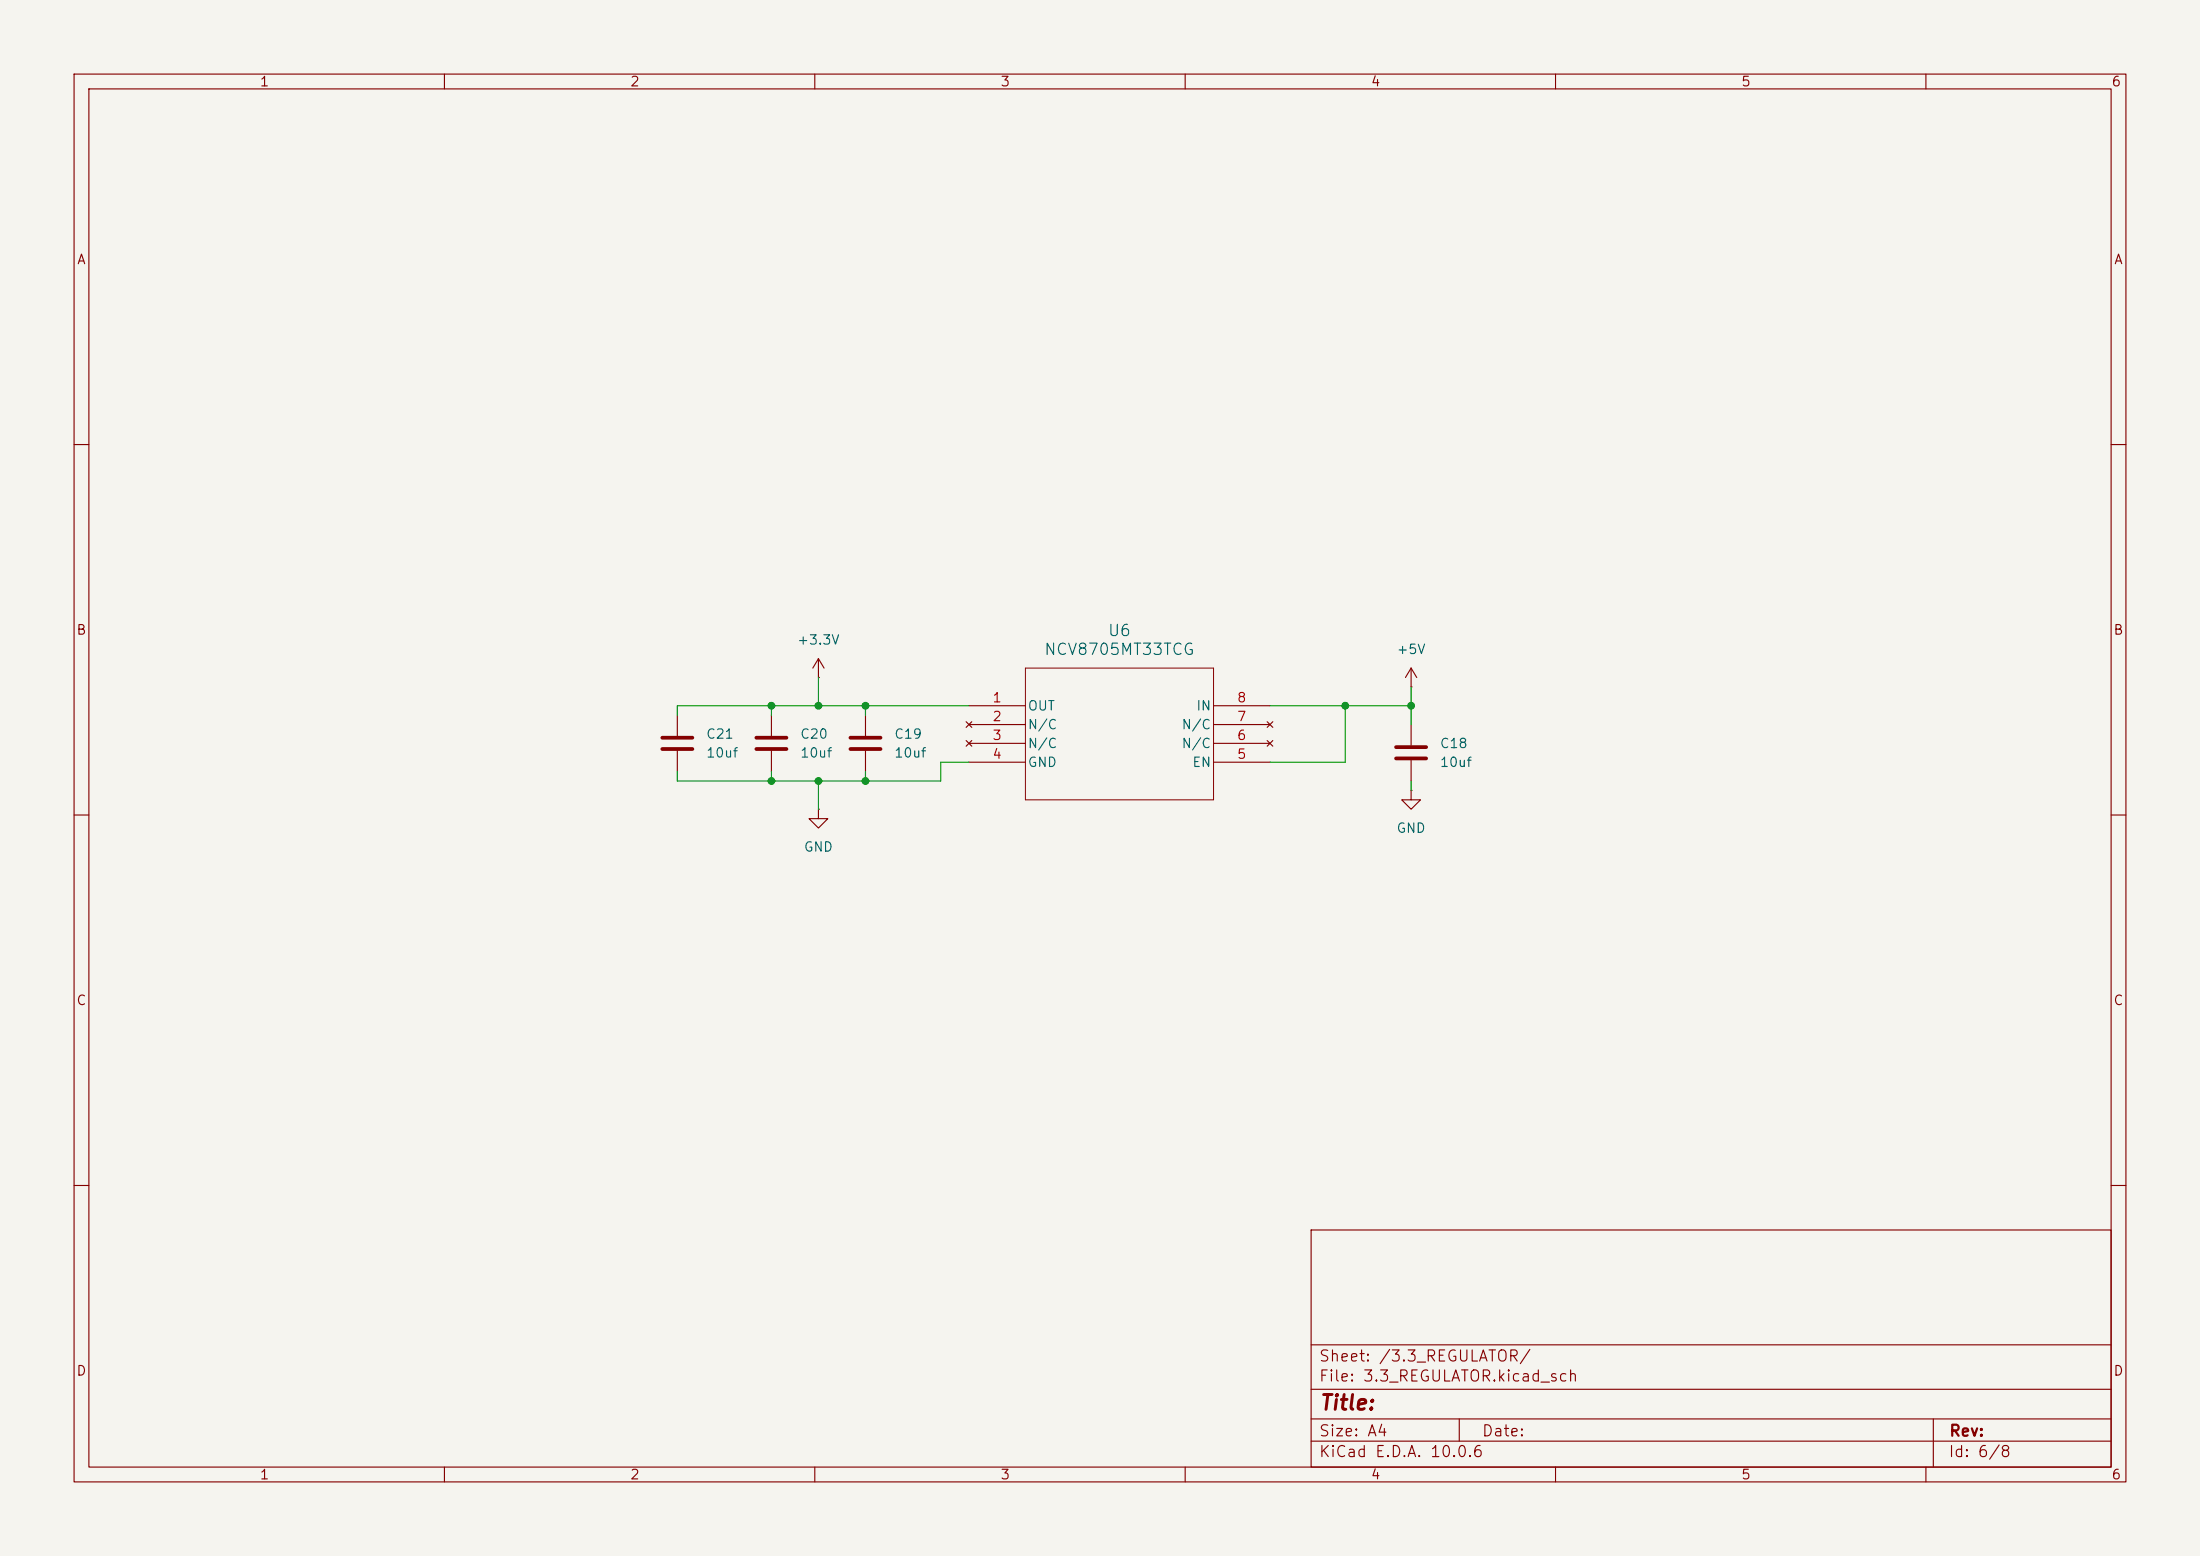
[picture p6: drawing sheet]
(kicad_sch
 (version 20260306)
 (generator "eeschema")
 (generator_version "10.0")
 (paper "A4")
 (lib_symbols
  (symbol "2025-08-26_07-28-42:NCV8705MT33TCG"
   (pin_names
    (offset 0.254)) (exclude_from_sim no) (in_bom yes) (on_board yes)
   (in_pos_files yes)
   (duplicate_pin_numbers_are_jumpers no)
   (property "Reference" "U" (at 20.32 10.16 0) (show_name no) (do_not_autoplace no) (effects (font (size 1.524 1.524))))
   (property "Value" "NCV8705MT33TCG" (at 20.32 7.62 0) (show_name no) (do_not_autoplace no) (effects (font (size 1.524 1.524))))
   (property "Footprint" "WDFN6_2X2_ONS" (at 0 0 0) (show_name no) (do_not_autoplace no) (hide yes) (effects (font (size 1.27 1.27)
    (italic yes))))
   (property "Datasheet" "NCV8705MT33TCG" (at 0 0 0) (show_name no) (do_not_autoplace no) (hide yes) (effects (font (size 1.27 1.27)
    (italic yes))))
   (property "Description" "" (at 0 0 0) (show_name no) (do_not_autoplace no) (hide yes) (effects (font (size 1.27 1.27))))
   (property "ki_locked" "" (at 0 0 0) (show_name no) (do_not_autoplace no) (effects (font (size 1.27 1.27))))
   (symbol "NCV8705MT33TCG_0_1"
    (polyline (pts (xy 7.62 5.08) (xy 7.62 -12.7)) (stroke (width 0.127) (type default)) (fill (type none)))
    (polyline (pts (xy 7.62 -12.7) (xy 33.02 -12.7)) (stroke (width 0.127) (type default)) (fill (type none)))
    (polyline (pts (xy 33.02 5.08) (xy 7.62 5.08)) (stroke (width 0.127) (type default)) (fill (type none)))
    (polyline (pts (xy 33.02 -12.7) (xy 33.02 5.08)) (stroke (width 0.127) (type default)) (fill (type none)))
    (pin output line (at 0 0 0) (length 7.62) (name "OUT" (effects (font (size 1.27 1.27)))) (number "1" (effects (font (size 1.27 1.27)))))
    (pin no_connect line (at 0 -2.54 0) (length 7.62) (name "N/C" (effects (font (size 1.27 1.27)))) (number "2" (effects (font (size 1.27 1.27)))))
    (pin no_connect line (at 0 -5.08 0) (length 7.62) (name "N/C" (effects (font (size 1.27 1.27)))) (number "3" (effects (font (size 1.27 1.27)))))
    (pin power_out line (at 0 -7.62 0) (length 7.62) (name "GND" (effects (font (size 1.27 1.27)))) (number "4" (effects (font (size 1.27 1.27)))))
    (pin unspecified line (at 40.64 -7.62 180) (length 7.62) (name "EN" (effects (font (size 1.27 1.27)))) (number "5" (effects (font (size 1.27 1.27)))))
    (pin no_connect line (at 40.64 -5.08 180) (length 7.62) (name "N/C" (effects (font (size 1.27 1.27)))) (number "6" (effects (font (size 1.27 1.27)))))
    (pin no_connect line (at 40.64 -2.54 180) (length 7.62) (name "N/C" (effects (font (size 1.27 1.27)))) (number "7" (effects (font (size 1.27 1.27)))))
    (pin input line (at 40.64 0 180) (length 7.62) (name "IN" (effects (font (size 1.27 1.27)))) (number "8" (effects (font (size 1.27 1.27))))))
   (embedded_fonts no))
  (symbol "Device:C"
   (pin_numbers (hide yes))
   (pin_names
    (offset 0.254)) (exclude_from_sim no) (in_bom yes) (on_board yes)
   (in_pos_files yes)
   (duplicate_pin_numbers_are_jumpers no)
   (property "Reference" "C" (at 0.635 2.54 0) (show_name no) (do_not_autoplace no) (effects (font (size 1.27 1.27)) (justify left)))
   (property "Value" "C" (at 0.635 -2.54 0) (show_name no) (do_not_autoplace no) (effects (font (size 1.27 1.27)) (justify left)))
   (property "Footprint" "" (at 0.9652 -3.81 0) (show_name no) (do_not_autoplace no) (hide yes) (effects (font (size 1.27 1.27))))
   (property "Datasheet" "" (at 0 0 0) (show_name no) (do_not_autoplace no) (hide yes) (effects (font (size 1.27 1.27))))
   (property "Description" "Unpolarized capacitor" (at 0 0 0) (show_name no) (do_not_autoplace no) (hide yes) (effects (font (size 1.27 1.27))))
   (symbol "C_0_1"
    (polyline (pts (xy -2.032 0.762) (xy 2.032 0.762)) (stroke (width 0.508) (type default)) (fill (type none)))
    (polyline (pts (xy -2.032 -0.762) (xy 2.032 -0.762)) (stroke (width 0.508) (type default)) (fill (type none))))
   (symbol "C_1_1"
    (pin passive line (at 0 3.81 270) (length 2.794) (name "" (effects (font (size 1.27 1.27)))) (number "1" (effects (font (size 1.27 1.27)))))
    (pin passive line (at 0 -3.81 90) (length 2.794) (name "" (effects (font (size 1.27 1.27)))) (number "2" (effects (font (size 1.27 1.27))))))
   (embedded_fonts no))
  (symbol "power:+3.3V"
   (power global)
   (pin_numbers (hide yes))
   (pin_names
    (offset 0) (hide yes)) (exclude_from_sim no) (in_bom yes) (on_board yes)
   (in_pos_files yes)
   (duplicate_pin_numbers_are_jumpers no)
   (property "Reference" "#PWR" (at 0 -3.81 0) (show_name no) (do_not_autoplace no) (hide yes) (effects (font (size 1.27 1.27))))
   (property "Value" "+3.3V" (at 0 3.556 0) (show_name no) (do_not_autoplace no) (effects (font (size 1.27 1.27))))
   (property "Footprint" "" (at 0 0 0) (show_name no) (do_not_autoplace no) (hide yes) (effects (font (size 1.27 1.27))))
   (property "Datasheet" "" (at 0 0 0) (show_name no) (do_not_autoplace no) (hide yes) (effects (font (size 1.27 1.27))))
   (property "Description" "Power symbol creates a global label with name \"+3.3V\"" (at 0 0 0) (show_name no) (do_not_autoplace no) (hide yes) (effects (font (size 1.27 1.27))))
   (symbol "+3.3V_0_1"
    (polyline (pts (xy -0.762 1.27) (xy 0 2.54)) (stroke (width 0) (type default)) (fill (type none)))
    (polyline (pts (xy 0 2.54) (xy 0.762 1.27)) (stroke (width 0) (type default)) (fill (type none)))
    (polyline (pts (xy 0 0) (xy 0 2.54)) (stroke (width 0) (type default)) (fill (type none))))
   (symbol "+3.3V_1_1"
    (pin power_in line (at 0 0 90) (length 0) (name "" (effects (font (size 1.27 1.27)))) (number "1" (effects (font (size 1.27 1.27))))))
   (embedded_fonts no))
  (symbol "power:+5V"
   (power global)
   (pin_numbers (hide yes))
   (pin_names
    (offset 0) (hide yes)) (exclude_from_sim no) (in_bom yes) (on_board yes)
   (in_pos_files yes)
   (duplicate_pin_numbers_are_jumpers no)
   (property "Reference" "#PWR" (at 0 -3.81 0) (show_name no) (do_not_autoplace no) (hide yes) (effects (font (size 1.27 1.27))))
   (property "Value" "+5V" (at 0 3.556 0) (show_name no) (do_not_autoplace no) (effects (font (size 1.27 1.27))))
   (property "Footprint" "" (at 0 0 0) (show_name no) (do_not_autoplace no) (hide yes) (effects (font (size 1.27 1.27))))
   (property "Datasheet" "" (at 0 0 0) (show_name no) (do_not_autoplace no) (hide yes) (effects (font (size 1.27 1.27))))
   (property "Description" "Power symbol creates a global label with name \"+5V\"" (at 0 0 0) (show_name no) (do_not_autoplace no) (hide yes) (effects (font (size 1.27 1.27))))
   (symbol "+5V_0_1"
    (polyline (pts (xy -0.762 1.27) (xy 0 2.54)) (stroke (width 0) (type default)) (fill (type none)))
    (polyline (pts (xy 0 2.54) (xy 0.762 1.27)) (stroke (width 0) (type default)) (fill (type none)))
    (polyline (pts (xy 0 0) (xy 0 2.54)) (stroke (width 0) (type default)) (fill (type none))))
   (symbol "+5V_1_1"
    (pin power_in line (at 0 0 90) (length 0) (name "" (effects (font (size 1.27 1.27)))) (number "1" (effects (font (size 1.27 1.27))))))
   (embedded_fonts no))
  (symbol "power:GND"
   (power global)
   (pin_numbers (hide yes))
   (pin_names
    (offset 0) (hide yes)) (exclude_from_sim no) (in_bom yes) (on_board yes)
   (in_pos_files yes)
   (duplicate_pin_numbers_are_jumpers no)
   (property "Reference" "#PWR" (at 0 -6.35 0) (show_name no) (do_not_autoplace no) (hide yes) (effects (font (size 1.27 1.27))))
   (property "Value" "GND" (at 0 -3.81 0) (show_name no) (do_not_autoplace no) (effects (font (size 1.27 1.27))))
   (property "Footprint" "" (at 0 0 0) (show_name no) (do_not_autoplace no) (hide yes) (effects (font (size 1.27 1.27))))
   (property "Datasheet" "" (at 0 0 0) (show_name no) (do_not_autoplace no) (hide yes) (effects (font (size 1.27 1.27))))
   (property "Description" "Power symbol creates a global label with name \"GND\" , ground" (at 0 0 0) (show_name no) (do_not_autoplace no) (hide yes) (effects (font (size 1.27 1.27))))
   (symbol "GND_0_1"
    (polyline (pts (xy 0 0) (xy 0 -1.27) (xy 1.27 -1.27) (xy 0 -2.54) (xy -1.27 -1.27) (xy 0 -1.27)) (stroke (width 0) (type default)) (fill (type none))))
   (symbol "GND_1_1"
    (pin power_in line (at 0 0 270) (length 0) (name "" (effects (font (size 1.27 1.27)))) (number "1" (effects (font (size 1.27 1.27))))))
   (embedded_fonts no)))
 (junction
  (at 110.49 105.41)
  (diameter 0)
  (color 0 0 0 0))
 (junction
  (at 110.49 95.25)
  (diameter 0)
  (color 0 0 0 0))
 (junction
  (at 190.5 95.25)
  (diameter 0)
  (color 0 0 0 0))
 (junction
  (at 181.61 95.25)
  (diameter 0)
  (color 0 0 0 0))
 (junction
  (at 116.84 105.41)
  (diameter 0)
  (color 0 0 0 0))
 (junction
  (at 116.84 95.25)
  (diameter 0)
  (color 0 0 0 0))
 (junction
  (at 104.14 95.25)
  (diameter 0)
  (color 0 0 0 0))
 (junction
  (at 104.14 105.41)
  (diameter 0)
  (color 0 0 0 0))
 (wire
  (pts (xy 190.5 105.41) (xy 190.5 106.68))
  (stroke (width 0) (type default)))
 (wire
  (pts (xy 91.44 95.25) (xy 91.44 96.52))
  (stroke (width 0) (type default)))
 (wire
  (pts (xy 91.44 105.41) (xy 104.14 105.41))
  (stroke (width 0) (type default)))
 (wire
  (pts (xy 91.44 104.14) (xy 91.44 105.41))
  (stroke (width 0) (type default)))
 (wire
  (pts (xy 190.5 95.25) (xy 181.61 95.25))
  (stroke (width 0) (type default)))
 (wire
  (pts (xy 110.49 109.22) (xy 110.49 105.41))
  (stroke (width 0) (type default)))
 (wire
  (pts (xy 171.45 102.87) (xy 181.61 102.87))
  (stroke (width 0) (type default)))
 (wire
  (pts (xy 110.49 91.44) (xy 110.49 95.25))
  (stroke (width 0) (type default)))
 (wire
  (pts (xy 104.14 104.14) (xy 104.14 105.41))
  (stroke (width 0) (type default)))
 (wire
  (pts (xy 190.5 92.71) (xy 190.5 95.25))
  (stroke (width 0) (type default)))
 (wire
  (pts (xy 181.61 95.25) (xy 171.45 95.25))
  (stroke (width 0) (type default)))
 (wire
  (pts (xy 110.49 105.41) (xy 116.84 105.41))
  (stroke (width 0) (type default)))
 (wire
  (pts (xy 104.14 95.25) (xy 104.14 96.52))
  (stroke (width 0) (type default)))
 (wire
  (pts (xy 181.61 102.87) (xy 181.61 95.25))
  (stroke (width 0) (type default)))
 (wire
  (pts (xy 190.5 97.79) (xy 190.5 95.25))
  (stroke (width 0) (type default)))
 (wire
  (pts (xy 116.84 95.25) (xy 110.49 95.25))
  (stroke (width 0) (type default)))
 (wire
  (pts (xy 130.81 102.87) (xy 127 102.87))
  (stroke (width 0) (type default)))
 (wire
  (pts (xy 110.49 95.25) (xy 104.14 95.25))
  (stroke (width 0) (type default)))
 (wire
  (pts (xy 127 102.87) (xy 127 105.41))
  (stroke (width 0) (type default)))
 (wire
  (pts (xy 127 105.41) (xy 116.84 105.41))
  (stroke (width 0) (type default)))
 (wire
  (pts (xy 116.84 95.25) (xy 116.84 96.52))
  (stroke (width 0) (type default)))
 (wire
  (pts (xy 130.81 95.25) (xy 116.84 95.25))
  (stroke (width 0) (type default)))
 (wire
  (pts (xy 104.14 95.25) (xy 91.44 95.25))
  (stroke (width 0) (type default)))
 (wire
  (pts (xy 104.14 105.41) (xy 110.49 105.41))
  (stroke (width 0) (type default)))
 (wire
  (pts (xy 116.84 105.41) (xy 116.84 104.14))
  (stroke (width 0) (type default)))
 (symbol
  (lib_id "Device:C")
  (at 104.14 100.33 0)
  (unit 1)
  (body_style 1)
  (exclude_from_sim no)
  (in_bom yes)
  (on_board yes)
  (in_pos_files yes)
  (dnp no)
  (fields_autoplaced yes)
  (property "Reference" "C20" (at 107.95 99.0599 0) (show_name no) (do_not_autoplace no) (effects (font (size 1.27 1.27)) (justify left)))
  (property "Value" "10uf" (at 107.95 101.5999 0) (show_name no) (do_not_autoplace no) (effects (font (size 1.27 1.27)) (justify left)))
  (property "Footprint" "Capacitor_SMD:C_0603_1608Metric_Pad1.08x0.95mm_HandSolder" (at 105.1052 104.14 0) (hide yes) (show_name no) (do_not_autoplace no) (effects (font (size 1.27 1.27))))
  (property "Datasheet" "" (at 104.14 100.33 0) (hide yes) (show_name no) (do_not_autoplace no) (effects (font (size 1.27 1.27))))
  (property "Description" "Unpolarized capacitor" (at 104.14 100.33 0) (hide yes) (show_name no) (do_not_autoplace no) (effects (font (size 1.27 1.27))))
  (pin "1")
  (pin "2"))
 (symbol
  (lib_id "Device:C")
  (at 91.44 100.33 0)
  (unit 1)
  (body_style 1)
  (exclude_from_sim no)
  (in_bom yes)
  (on_board yes)
  (in_pos_files yes)
  (dnp no)
  (fields_autoplaced yes)
  (property "Reference" "C21" (at 95.25 99.0599 0) (show_name no) (do_not_autoplace no) (effects (font (size 1.27 1.27)) (justify left)))
  (property "Value" "10uf" (at 95.25 101.5999 0) (show_name no) (do_not_autoplace no) (effects (font (size 1.27 1.27)) (justify left)))
  (property "Footprint" "Capacitor_SMD:C_0603_1608Metric_Pad1.08x0.95mm_HandSolder" (at 92.4052 104.14 0) (hide yes) (show_name no) (do_not_autoplace no) (effects (font (size 1.27 1.27))))
  (property "Datasheet" "" (at 91.44 100.33 0) (hide yes) (show_name no) (do_not_autoplace no) (effects (font (size 1.27 1.27))))
  (property "Description" "Unpolarized capacitor" (at 91.44 100.33 0) (hide yes) (show_name no) (do_not_autoplace no) (effects (font (size 1.27 1.27))))
  (pin "1")
  (pin "2"))
 (symbol
  (lib_id "2025-08-26_07-28-42:NCV8705MT33TCG")
  (at 130.81 95.25 0)
  (unit 1)
  (body_style 1)
  (exclude_from_sim no)
  (in_bom yes)
  (on_board yes)
  (in_pos_files yes)
  (dnp no)
  (fields_autoplaced yes)
  (property "Reference" "U6" (at 151.13 85.09 0) (show_name no) (do_not_autoplace no) (effects (font (size 1.524 1.524))))
  (property "Value" "NCV8705MT33TCG" (at 151.13 87.63 0) (show_name no) (do_not_autoplace no) (effects (font (size 1.524 1.524))))
  (property "Footprint" "footprints:WDFN6_2X2_ONS" (at 130.81 95.25 0) (hide yes) (show_name no) (do_not_autoplace no) (effects (font (size 1.27 1.27)
    (italic yes))))
  (property "Datasheet" "NCV8705MT33TCG" (at 130.81 95.25 0) (hide yes) (show_name no) (do_not_autoplace no) (effects (font (size 1.27 1.27)
    (italic yes))))
  (property "Description" "" (at 130.81 95.25 0) (hide yes) (show_name no) (do_not_autoplace no) (effects (font (size 1.27 1.27))))
  (pin "3")
  (pin "5")
  (pin "2")
  (pin "4")
  (pin "6")
  (pin "8")
  (pin "1")
  (pin "7"))
 (symbol
  (lib_id "power:+5V")
  (at 190.5 92.71 0)
  (unit 1)
  (body_style 1)
  (exclude_from_sim no)
  (in_bom yes)
  (on_board yes)
  (in_pos_files yes)
  (dnp no)
  (fields_autoplaced yes)
  (property "Reference" "#PWR055" (at 190.5 96.52 0) (hide yes) (show_name no) (do_not_autoplace no) (effects (font (size 1.27 1.27))))
  (property "Value" "+5V" (at 190.5 87.63 0) (show_name no) (do_not_autoplace no) (effects (font (size 1.27 1.27))))
  (property "Footprint" "" (at 190.5 92.71 0) (hide yes) (show_name no) (do_not_autoplace no) (effects (font (size 1.27 1.27))))
  (property "Datasheet" "" (at 190.5 92.71 0) (hide yes) (show_name no) (do_not_autoplace no) (effects (font (size 1.27 1.27))))
  (property "Description" "Power symbol creates a global label with name \"+5V\"" (at 190.5 92.71 0) (hide yes) (show_name no) (do_not_autoplace no) (effects (font (size 1.27 1.27))))
  (pin "1"))
 (symbol
  (lib_id "power:GND")
  (at 190.5 106.68 0)
  (unit 1)
  (body_style 1)
  (exclude_from_sim no)
  (in_bom yes)
  (on_board yes)
  (in_pos_files yes)
  (dnp no)
  (fields_autoplaced yes)
  (property "Reference" "#PWR054" (at 190.5 113.03 0) (hide yes) (show_name no) (do_not_autoplace no) (effects (font (size 1.27 1.27))))
  (property "Value" "GND" (at 190.5 111.76 0) (show_name no) (do_not_autoplace no) (effects (font (size 1.27 1.27))))
  (property "Footprint" "" (at 190.5 106.68 0) (hide yes) (show_name no) (do_not_autoplace no) (effects (font (size 1.27 1.27))))
  (property "Datasheet" "" (at 190.5 106.68 0) (hide yes) (show_name no) (do_not_autoplace no) (effects (font (size 1.27 1.27))))
  (property "Description" "Power symbol creates a global label with name \"GND\" , ground" (at 190.5 106.68 0) (hide yes) (show_name no) (do_not_autoplace no) (effects (font (size 1.27 1.27))))
  (pin "1"))
 (symbol
  (lib_id "power:GND")
  (at 110.49 109.22 0)
  (unit 1)
  (body_style 1)
  (exclude_from_sim no)
  (in_bom yes)
  (on_board yes)
  (in_pos_files yes)
  (dnp no)
  (fields_autoplaced yes)
  (property "Reference" "#PWR056" (at 110.49 115.57 0) (hide yes) (show_name no) (do_not_autoplace no) (effects (font (size 1.27 1.27))))
  (property "Value" "GND" (at 110.49 114.3 0) (show_name no) (do_not_autoplace no) (effects (font (size 1.27 1.27))))
  (property "Footprint" "" (at 110.49 109.22 0) (hide yes) (show_name no) (do_not_autoplace no) (effects (font (size 1.27 1.27))))
  (property "Datasheet" "" (at 110.49 109.22 0) (hide yes) (show_name no) (do_not_autoplace no) (effects (font (size 1.27 1.27))))
  (property "Description" "Power symbol creates a global label with name \"GND\" , ground" (at 110.49 109.22 0) (hide yes) (show_name no) (do_not_autoplace no) (effects (font (size 1.27 1.27))))
  (pin "1"))
 (symbol
  (lib_id "Device:C")
  (at 116.84 100.33 0)
  (unit 1)
  (body_style 1)
  (exclude_from_sim no)
  (in_bom yes)
  (on_board yes)
  (in_pos_files yes)
  (dnp no)
  (fields_autoplaced yes)
  (property "Reference" "C19" (at 120.65 99.0599 0) (show_name no) (do_not_autoplace no) (effects (font (size 1.27 1.27)) (justify left)))
  (property "Value" "10uf" (at 120.65 101.5999 0) (show_name no) (do_not_autoplace no) (effects (font (size 1.27 1.27)) (justify left)))
  (property "Footprint" "Capacitor_SMD:C_0603_1608Metric_Pad1.08x0.95mm_HandSolder" (at 117.8052 104.14 0) (hide yes) (show_name no) (do_not_autoplace no) (effects (font (size 1.27 1.27))))
  (property "Datasheet" "" (at 116.84 100.33 0) (hide yes) (show_name no) (do_not_autoplace no) (effects (font (size 1.27 1.27))))
  (property "Description" "Unpolarized capacitor" (at 116.84 100.33 0) (hide yes) (show_name no) (do_not_autoplace no) (effects (font (size 1.27 1.27))))
  (pin "1")
  (pin "2"))
 (symbol
  (lib_id "Device:C")
  (at 190.5 101.6 0)
  (unit 1)
  (body_style 1)
  (exclude_from_sim no)
  (in_bom yes)
  (on_board yes)
  (in_pos_files yes)
  (dnp no)
  (fields_autoplaced yes)
  (property "Reference" "C18" (at 194.31 100.3299 0) (show_name no) (do_not_autoplace no) (effects (font (size 1.27 1.27)) (justify left)))
  (property "Value" "10uf" (at 194.31 102.8699 0) (show_name no) (do_not_autoplace no) (effects (font (size 1.27 1.27)) (justify left)))
  (property "Footprint" "Capacitor_SMD:C_0603_1608Metric_Pad1.08x0.95mm_HandSolder" (at 191.4652 105.41 0) (hide yes) (show_name no) (do_not_autoplace no) (effects (font (size 1.27 1.27))))
  (property "Datasheet" "" (at 190.5 101.6 0) (hide yes) (show_name no) (do_not_autoplace no) (effects (font (size 1.27 1.27))))
  (property "Description" "Unpolarized capacitor" (at 190.5 101.6 0) (hide yes) (show_name no) (do_not_autoplace no) (effects (font (size 1.27 1.27))))
  (pin "1")
  (pin "2"))
 (symbol
  (lib_id "power:+3.3V")
  (at 110.49 91.44 0)
  (unit 1)
  (body_style 1)
  (exclude_from_sim no)
  (in_bom yes)
  (on_board yes)
  (in_pos_files yes)
  (dnp no)
  (fields_autoplaced yes)
  (property "Reference" "#PWR057" (at 110.49 95.25 0) (hide yes) (show_name no) (do_not_autoplace no) (effects (font (size 1.27 1.27))))
  (property "Value" "+3.3V" (at 110.49 86.36 0) (show_name no) (do_not_autoplace no) (effects (font (size 1.27 1.27))))
  (property "Footprint" "" (at 110.49 91.44 0) (hide yes) (show_name no) (do_not_autoplace no) (effects (font (size 1.27 1.27))))
  (property "Datasheet" "" (at 110.49 91.44 0) (hide yes) (show_name no) (do_not_autoplace no) (effects (font (size 1.27 1.27))))
  (property "Description" "Power symbol creates a global label with name \"+3.3V\"" (at 110.49 91.44 0) (hide yes) (show_name no) (do_not_autoplace no) (effects (font (size 1.27 1.27))))
  (pin "1")))
